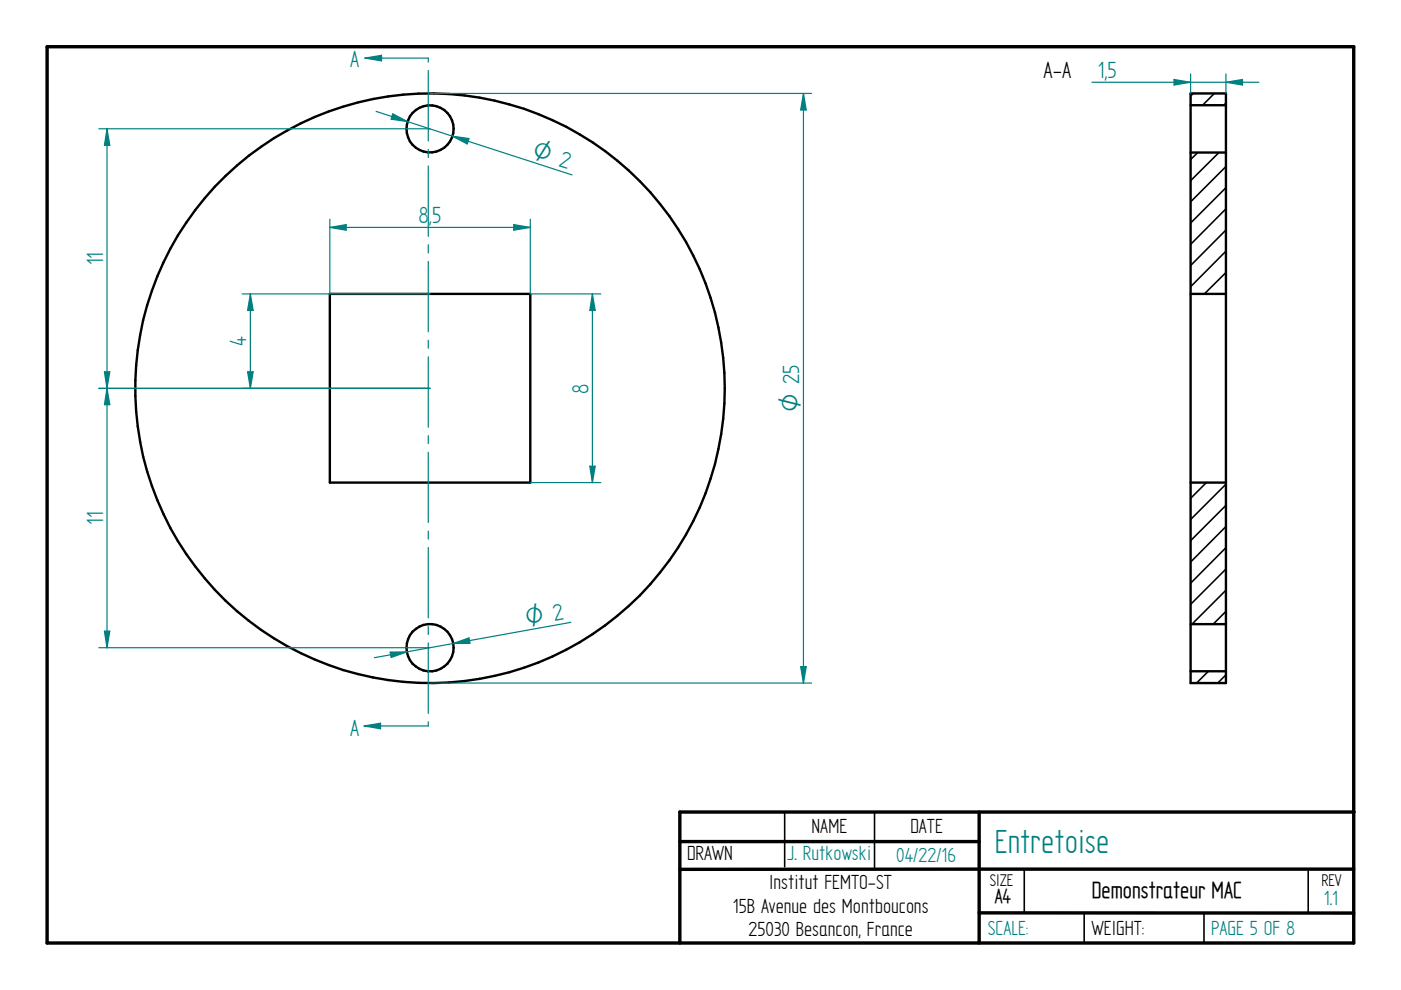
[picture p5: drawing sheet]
<svg xmlns="http://www.w3.org/2000/svg" width="297mm" height="210mm" viewBox="0 0 297 210" stroke-linecap="round" stroke-linejoin="round" font-family="sans-serif">
<path d="M10 9.9h277v190h-277zM144.1 178.4h63.5M207.6 172.2v27.7M287.1 172.2h-143v27.7M207.6 193.5l79.4 .1M287 184.3h-142.9" fill="none" stroke="#000" stroke-width=".72"/>
<g fill="none" stroke="#000" stroke-width=".34">
<path d="M253 19.8l-.6 .6M257.5 19.8l-2.5 2.5M254 32.3l-1.6 1.5M258.4 32.3l-6 6M259.9 21.8l-.4 .5M259.9 35.3l-7.5 7.5M259.9 39.8l-7.5 7.5M259.9 44.3l-7.5 7.5M259.9 48.8l-7.5 7.5M259.9 53.3l-7.5 7.5M259.9 57.8l-4.5 4.5M259.9 62.3h-.1"/>
<path d="M255.8 102.3l-3.4 3.4M259.9 102.7l-7.5 7.5M259.9 107.1l-7.5 7.5M259.9 111.6l-7.5 7.6M259.9 116.1l-7.5 7.6M259.9 120.6l-7.5 7.5M259.9 125.1l-7.2 7.2M259.9 129.6l-2.7 2.7M256.2 142.3l-2.5 2.5M259.9 143.1l-1.7 1.7M166.4 172.3v11.5M185.4 172.2v12.1"/>
<path d="M217.2 184.3v9.3M229.9 193.6v6.3M255.3 193.6v6.3M277.4 184.3v9.2"/>
</g>
<g fill="none" stroke="#000" stroke-width=".51">
<path d="M252.4 19.8h7.5v125h-7.5zM252.4 22.3h7.5M252.4 32.3h7.5M69.9 62.3h42.5v40h-42.5zM252.4 62.3h7.5M252.4 102.3h7.5M252.4 132.3h7.5M252.4 142.3h7.5"/>
<circle cx="91.2" cy="27.3" r="5"/>
<circle cx="91.2" cy="82.3" r="62.5"/>
<circle cx="91.2" cy="137.3" r="5"/>
</g>
<path d="M69.9 46.5v15.8M108.9 47.6l3.5 .6-3.5 .6zM112.4 46.5v15.8" fill="none" stroke="#008080" stroke-width=".25"/>
<path d="M108.9 47.6l3.5 .6-3.5 .6z" fill="#008080"/>
<path d="M69.9 48.2l3.5-.6v1.2z" fill="none" stroke="#008080" stroke-width=".25"/>
<path d="M69.9 48.2l3.5-.6v1.2z" fill="#008080"/>
<path d="M91.2 19.8h80.9M69.9 48.2h42.5M91.2 144.8h80.9M169.8 141.4h1.1l-.6 3.4z" fill="none" stroke="#008080" stroke-width=".25"/>
<path d="M169.8 141.4h1.1l-.6 3.4z" fill="#008080"/>
<path d="M170.3 19.8l.6 3.5h-1.1z" fill="none" stroke="#008080" stroke-width=".25"/>
<path d="M170.3 19.8l.6 3.5h-1.1z" fill="#008080"/>
<path d="M170.3 19.8v125M82.7 138.3l3.6-.1-3.4 1.2zM121 132l-41.6 7.4" fill="none" stroke="#008080" stroke-width=".25"/>
<path d="M82.7 138.3l3.6-.1-3.4 1.2z" fill="#008080"/>
<path d="M96.1 136.4l3.3-1.1 .2 1.1z" fill="none" stroke="#008080" stroke-width=".25"/>
<path d="M96.1 136.4l3.3-1.1 .2 1.1z" fill="#008080"/>
<path d="M79.8 23.6l41.5 13.5M83.3 24.1l3.1 1.7-3.5-.5z" fill="none" stroke="#008080" stroke-width=".25"/>
<path d="M83.3 24.1l3.1 1.7-3.5-.5z" fill="#008080"/>
<path d="M95.9 28.9l3.5 .5-.3 1.1z" fill="none" stroke="#008080" stroke-width=".25"/>
<path d="M95.9 28.9l3.5 .5-.3 1.1z" fill="#008080"/>
<path d="M112.4 62.3h15M125 98.8h1.2l-.6 3.5zM112.4 102.3h15" fill="none" stroke="#008080" stroke-width=".25"/>
<path d="M125 98.8h1.2l-.6 3.5z" fill="#008080"/>
<path d="M125.6 62.3l.6 3.5h-1.2z" fill="none" stroke="#008080" stroke-width=".25"/>
<path d="M125.6 62.3l.6 3.5h-1.2z" fill="#008080"/>
<path d="M252.4 15.7v4.1M259.9 15.7v4.1M259.9 17.4l3.5-.6v1.2zM125.6 62.3v40" fill="none" stroke="#008080" stroke-width=".25"/>
<path d="M259.9 17.4l3.5-.6v1.2z" fill="#008080"/>
<path d="M248.9 16.8l3.5 .6-3.5 .6z" fill="none" stroke="#008080" stroke-width=".25"/>
<path d="M248.9 16.8l3.5 .6-3.5 .6z" fill="#008080"/>
<path d="M231.5 17.4h35.4M21 82.3h70.2M21 137.3h70.2M22.1 133.8h1.2l-.6 3.5z" fill="none" stroke="#008080" stroke-width=".25"/>
<path d="M22.1 133.8h1.2l-.6 3.5z" fill="#008080"/>
<path d="M22.7 82.3l.6 3.5h-1.2z" fill="none" stroke="#008080" stroke-width=".25"/>
<path d="M22.7 82.3l.6 3.5h-1.2z" fill="#008080"/>
<path d="M21 27.3h70.2M22.7 27.3l.6 3.5h-1.2zM21 82.3h70.2M22.7 82.3v55" fill="none" stroke="#008080" stroke-width=".25"/>
<path d="M22.7 27.3l.6 3.5h-1.2z" fill="#008080"/>
<path d="M22.1 78.8h1.2l-.6 3.5z" fill="none" stroke="#008080" stroke-width=".25"/>
<path d="M22.1 78.8h1.2l-.6 3.5z" fill="#008080"/>
<path d="M22.7 27.3v55M51.3 62.3h39.9M52.5 78.8h1.2l-.6 3.5zM51.3 82.3h39.9" fill="none" stroke="#008080" stroke-width=".25"/>
<path d="M52.5 78.8h1.2l-.6 3.5z" fill="#008080"/>
<path d="M53.1 62.3l.6 3.5h-1.2z" fill="none" stroke="#008080" stroke-width=".25"/>
<path d="M53.1 62.3l.6 3.5h-1.2z" fill="#008080"/>
<g fill="none" stroke="#008080" stroke-width=".25">
<path d="M77.4 12.3h13.4v.9M90.8 14.9v15M90.8 31.7v1.7M90.8 35.2v14.9M90.8 51.9v1.7M90.8 55.4v15M53.1 62.3v20M90.8 72.1v1.7M90.8 75.6v15M90.8 92.4v1.7M90.8 95.9v14.9M90.8 112.6v1.7"/>
<path d="M90.8 116.1v14.9M90.8 132.8v1.7M90.8 136.3v15M90.8 153v.9"/>
</g>
<path d="M77.4 12.3l3.5-.6v1.2z" fill="#008080"/>
<path d="M77.4 12.3l3.5-.6v1.2zM77.2 153.9h13.6" fill="none" stroke="#008080" stroke-width=".25"/>
<path d="M77.2 153.9l3.5-.6v1.2z" fill="#008080"/>
<path d="M77.2 153.9l3.5-.6v1.2z" fill="none" stroke="#008080" stroke-width=".25"/>
<text font-size="8" fill="#008080" x="210.9" y="180.8">Entretoise</text>
<g font-size="5.6" fill="#008080">
<text x="74.2" y="14.2">A</text>
<text x="232.7" y="16.6">1,5</text>
<text x="88.7" y="47.3">8,5</text>
<text x="21.8" y="56.3" transform="rotate(-90 21.8 56.3)">11</text>
<text x="52.2" y="73.4" transform="rotate(-90 52.2 73.4)">4</text>
<text x="124.8" y="83.4" transform="rotate(-90 124.8 83.4)">8</text>
<text x="21.8" y="111.3" transform="rotate(-90 21.8 111.3)">11</text>
<text x="74.2" y="156.1">A</text>
</g>
<text font-size="5.6" x="221.3" y="16.6">A-A</text>
<text font-size="5.5" x="231.5" y="190.5">Demonstrateur MAC</text>
<g font-size="5.4" fill="#008080">
<text x="112.6" y="33.4" transform="rotate(18 112.6 33.4)">O 2</text>
<text x="169.5" y="87.4" transform="rotate(-90 169.5 87.4)">O 25</text>
<text x="111.7" y="132.8" transform="rotate(-10 111.7 132.8)">O 2</text>
</g>
<g font-size="4.9">
<text x="172.1" y="176.6">NAME</text>
<text x="193" y="176.5">DATE</text>
<text x="145.7" y="182.3">DRAWN</text>
<text x="163.1" y="188.6">Institut FEMTO-ST</text>
<text x="155.4" y="193.5">15B Avenue des Montboucons</text>
<text x="158.7" y="198.5">25030 Besancon, France</text>
<text x="231.4" y="198.2">WEIGHT:</text>
</g>
<g font-size="4.9" fill="#008080">
<text x="166.9" y="182.4">J. Rutkowski</text>
<text x="190" y="182.8">04/22/16</text>
<text x="280.7" y="191.9">1.1</text>
<text x="209.5" y="198.3">SCALE:</text>
<text x="256.8" y="198.3">PAGE 5 OF 8</text>
</g>
<text font-size="4.8" x="210.9" y="191.4">A4</text>
<g font-size="4.1">
<text x="209.8" y="187.8">SIZE</text>
<text x="280.2" y="187.8">REV</text>
</g>
</svg>
